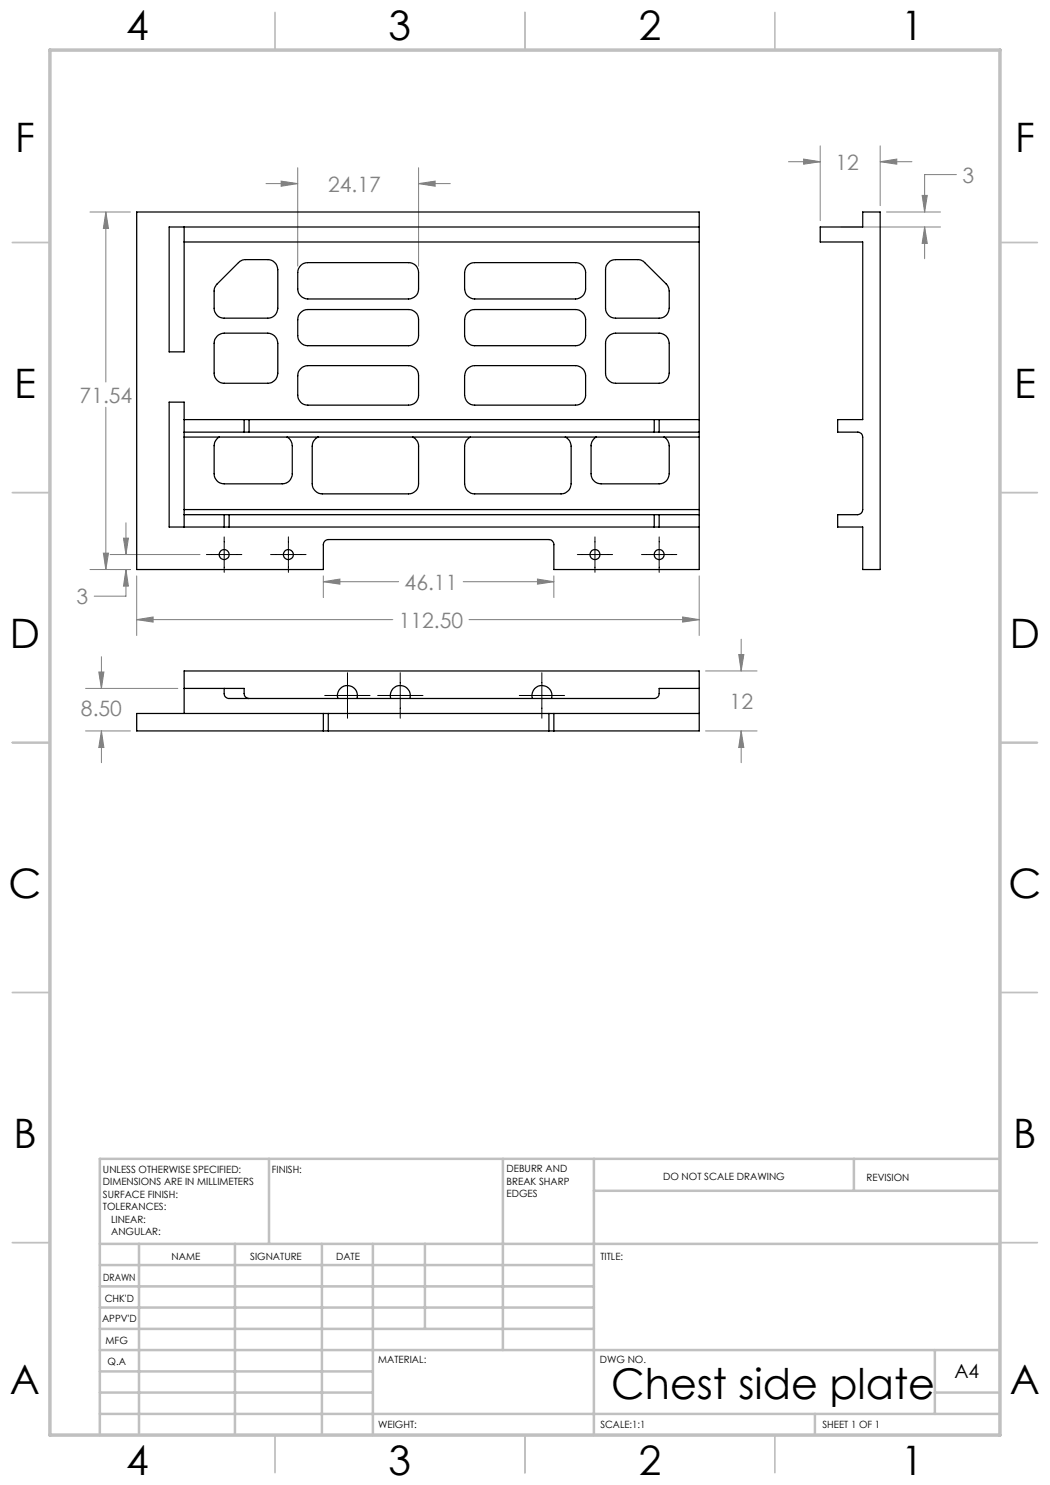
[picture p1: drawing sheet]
<svg xmlns="http://www.w3.org/2000/svg" width="210mm" height="297mm" viewBox="0 0 210 297" stroke-linecap="round" stroke-linejoin="round" font-family="sans-serif">
<g fill="none" stroke="#808080" stroke-width=".2">
<path d="M53.2 36.7h6.3M56.2 36.2l3.3 .5-3.3 .5zM59.5 33.5v19.7M83.7 36.7l3.3-.5v1zM83.7 33.5v19.7M83.7 36.7h6.4M157.7 32.3h6.3M160.7 31.8l3.3 .5-3.3 .5zM164 29.2v14.9M176 32.3l3.4-.5v1zM176 29.2v11.9M176 32.3h6.4"/>
<path d="M184.4 39.1h1.1l-.6 3.3zM191.3 34.9h-6.4v7.5M18 42.4h8.1M21.2 42.4l.5 3.3h-1zM21.2 42.4v34M168.2 45.4h19.9M177.3 42.4h10.8M184.9 45.4l.6 3.3h-1.1zM184.9 45.4v6.3M21.2 81.5v32.4M18 113.9h8.1M20.7 110.6h1l-.5 3.3z"/>
<path d="M22 110.9h18M24.7 107.6h1l-.5 3.3zM25.2 113.9l.5 3.3h-1zM25.2 113.9v5.3h-6.4M25.2 104.6v6.3M27.3 115.2v11.9M64.7 116.3l3.3-.5v1zM64.7 115.2v4.3M64.7 116.3h15M92.6 116.3h18.2M107.5 115.8l3.3 .5-3.3 .5zM110.8 115.2v4.3"/>
<path d="M139.8 115.2v11.9M17.1 137.7h18.5M19.8 134.4h1l-.5 3.3zM20.3 131.3v6.4M27.3 123.9l3.3-.5v1zM27.3 123.9h51.3M93.8 123.9h46M136.5 123.4l3.3 .5-3.3 .5zM141.1 134.2h10.3M147.7 130.9h1.1l-.6 3.3zM148.2 127.8v6.4M17.1 146.2h9"/>
<path d="M20.3 146.2l.5 3.3h-1zM20.3 146.2v6.3M141.1 146.2h10.3M148.2 146.2l.6 3.3h-1.1zM148.2 146.2v6.3"/>
</g>
<g fill="none" stroke="#000" stroke-width=".2">
<path d="M41.3 110.9h7.1M44.8 107.4v7.1M54.1 110.9h7.1M57.7 107.4v7.1M115.5 110.9h7M119 107.4v7.1M128.3 110.9h7.1M131.8 107.4v7.1M64.9 139.1h9.1M69.5 134.5v9.1M75.5 139.1h9.1M80 134.5v9.1"/>
<path d="M103.9 139.1h9M108.4 134.5v9.1"/>
</g>
<g fill="none" stroke="#c0c0c0" stroke-width=".35">
<path d="M55 2.5v7.5M105 2.5v7.5M155 2.5v7.5M2.5 48.5h7.5M200 48.5h7.5M2.5 98.5h7.5M200 98.5h7.5M2.5 148.5h7.5M200 148.5h7.5M2.5 198.5h7.5M200 198.5h7.5M2.5 248.5h7.5"/>
<path d="M200 248.5h7.5M55 287v7.5M105 287v7.5M155 287v7.5"/>
</g>
<g fill="none" stroke="#c0c0c0" stroke-width=".5">
<path d="M53.8 231.8v17M100.6 231.8v38.2M118.8 231.8v55.2M118.8 238.2h81.2M170.8 231.8v6.4M200 231.8h-180v55.2M20 248.8h180M20 257.3h98.8M20 253h98.8M27.8 248.8v38.2M47 248.8v38.2M64.4 248.8v38.2"/>
<path d="M74.6 248.8v38.2M85 248.8v17M20 265.8h98.8M20 261.5h98.8M20 278.5h54.6M20 274.3h54.6M20 270h180M187 278.5h13M187 270v12.8M20 282.8h180M163 282.8v4.2"/>
</g>
<path d="M10 10h190v277h-190z" fill="none" stroke="#c0c0c0" stroke-width=".7"/>
<path d="M27.3 123.9l3.3-.5v1zM136.5 123.4l3.3 .5-3.3 .5zM64.7 116.3l3.3-.5v1zM107.5 115.8l3.3 .5-3.3 .5zM21.2 42.4l.5 3.3h-1zM20.7 110.6h1l-.5 3.3zM24.7 107.6h1l-.5 3.3zM25.2 113.9l.5 3.3h-1zM56.2 36.2l3.3 .5-3.3 .5zM83.7 36.7l3.3-.5v1zM147.7 130.9h1.1l-.6 3.3zM148.2 146.2l.6 3.3h-1.1zM19.8 134.4h1l-.5 3.3zM20.3 146.2l.5 3.3h-1zM184.4 39.1h1.1l-.6 3.3zM184.9 45.4l.6 3.3h-1.1zM160.7 31.8l3.3 .5-3.3 .5zM176 32.3l3.4-.5v1z" fill="#808080"/>
<g fill="none" stroke="#000" stroke-width=".25">
<path d="M36.8 45.4v25h-3v-25h106M36.8 48.4h103M47.7 52.5a1.92 1.92 0 0 1 1.4-.6h4.5a2.05 2.05 0 0 1 2 2v7.8a1.99 1.99 0 0 1-2 1.9h-8.8a1.99 1.99 0 0 1-2-1.9v-3.5a1.92 1.92 0 0 1 .6-1.4zM60.1 53.1a1.91 1.91 0 0 1 1.5-.6h20.1a1.93 1.93 0 0 1 2 2v3.3a1.99 1.99 0 0 1-2 2h-20.1a2.05 2.05 0 0 1-2.1-2v-3.3a1.92 1.92 0 0 1 .6-1.4zM93.5 53.1a1.91 1.91 0 0 1 1.4-.6h20.2a1.99 1.99 0 0 1 2 2v3.3a2.05 2.05 0 0 1-2 2h-20.2a2.05 2.05 0 0 1-2-2v-3.3l.2-.7zM121.7 52.5a1.78 1.78 0 0 1 1.4-.6h4.4a1.78 1.78 0 0 1 1.4 .6l4.7 4.8 .2 .9v3.5a1.99 1.99 0 0 1-2 1.9h-8.7a1.99 1.99 0 0 1-2-1.9v-7.8a1.78 1.78 0 0 1 .6-1.4zM164 45.4h8.5v-3h3.5v71.5h-3.5v-8.5h-5v-2.5h4.1a1.02 1.02 0 0 0 .9-1v-14.5a.96 .96 0 0 0-.9-1h-4.1v-2.5h5v-35.5h-8.5zM43.4 67.2l.7-.4 .7-.2h8.8a2.05 2.05 0 0 1 2 2v6a2.05 2.05 0 0 1-2 2.1h-8.8a2.05 2.05 0 0 1-2-2.1v-6a1.78 1.78 0 0 1 .6-1.4zM60.1 62.5a1.78 1.78 0 0 1 1.5-.6h20.1a1.99 1.99 0 0 1 2 2v3.2a1.99 1.99 0 0 1-2 2h-20.1a2.05 2.05 0 0 1-2.1-2v-3.2a1.78 1.78 0 0 1 .6-1.4zM60.1 73.7l.7-.4 .8-.2h20.1a1.99 1.99 0 0 1 2 2v4a1.93 1.93 0 0 1-2 1.9h-20.1a1.99 1.99 0 0 1-2.1-1.9v-4a1.78 1.78 0 0 1 .6-1.4zM93.5 73.7l.7-.4 .7-.2h20.2a2.05 2.05 0 0 1 2 2v4a1.99 1.99 0 0 1-2 1.9h-20.2a1.99 1.99 0 0 1-2-1.9v-4l.2-.7zM93.5 62.5a1.78 1.78 0 0 1 1.4-.6h20.2a2.05 2.05 0 0 1 2 2v3.2a2.05 2.05 0 0 1-2 2h-20.2a2.05 2.05 0 0 1-2-2v-3.2l.2-.8z"/>
<path d="M121.7 67.2l.6-.4 .8-.2h8.7a2.05 2.05 0 0 1 2 2v6a2.05 2.05 0 0 1-2 2.1h-8.7a2.05 2.05 0 0 1-2-2.1v-6a1.78 1.78 0 0 1 .6-1.4zM36.8 86.4v1M36.8 86.4v-6h-3v25h11M36.8 87.4v14.5M36.8 83.9h12M36.8 86.4h12M36.8 87.4h103M43.9 87.4a2.07 2.07 0 0 0-1.1 1.7v5.7a1.99 1.99 0 0 0 2 2h11.6a1.99 1.99 0 0 0 2.1-2v-5.7a2.07 2.07 0 0 0-1.1-1.7M48.8 86.4h1M48.8 83.9h1M48.8 83.9v2.5M49.8 83.9h81"/>
<path d="M49.8 86.4h81M49.8 83.9v2.5M63.6 87.4a2.01 2.01 0 0 0-1.2 1.8v7.6a2.05 2.05 0 0 0 2.1 2h17.2a1.99 1.99 0 0 0 2-2v-7.6a2.01 2.01 0 0 0-1.2-1.8M94.1 87.4a2.01 2.01 0 0 0-1.2 1.8v7.6a2.05 2.05 0 0 0 2 2h17.3a2.05 2.05 0 0 0 2-2v-7.6a2.01 2.01 0 0 0-1.1-1.8M119.2 87.4a2.07 2.07 0 0 0-1 1.7v5.7a1.99 1.99 0 0 0 2 2h11.6a1.99 1.99 0 0 0 2-2v-5.7a2.07 2.07 0 0 0-1-1.7M130.8 86.4h1M130.8 83.9h1M130.8 83.9v2.5M131.8 83.9h8M131.8 86.4h8M131.8 83.9v2.5M139.8 86.4v1"/>
<path d="M139.8 86.4v-44h-112.5v71.5h37.4v-5a1.02 1.02 0 0 1 1-1h44.1a1.02 1.02 0 0 1 1 1v5h29v-11M139.8 87.4v14.5M36.8 101.9v1M36.8 102.9v2.5M36.8 102.9h8M36.8 101.9h103M44.8 102.9h1M44.8 105.4h1M44.8 102.9v2.5M45.8 105.4h85M45.8 102.9h85M45.8 102.9v2.5"/>
<path d="M130.8 102.9h1M130.8 105.4h1M130.8 102.9v2.5M131.8 105.4h8M131.8 102.9h8M131.8 102.9v2.5M139.8 101.9v1M36.8 137.7h12v1a.96 .96 0 0 0 1 1M44.8 137.7v1a.96 .96 0 0 0 1 1h85a.96 .96 0 0 0 1-1v-1h8M67.6 139.7a1.99 1.99 0 0 1 1.9-2.6 1.99 1.99 0 0 1 1.9 2.6M78.1 139.7a1.99 1.99 0 0 1 1.9-2.6 1.99 1.99 0 0 1 2 2.6M106.5 139.7a2.01 2.01 0 0 1 1.9-2.6 2.01 2.01 0 0 1 1.9 2.6"/>
<path d="M36.8 142.7v-8.5h103v12h-29M64.7 146.2h1M64.7 142.7h1M64.7 142.7v3.5M64.7 142.7h-37.4v3.5h37.4M65.7 146.2h44.1M65.7 142.7h44.1M65.7 142.7v3.5M109.8 146.2h1M109.8 142.7h1M109.8 142.7v3.5M110.8 142.7v3.5"/>
<path d="M110.8 142.7h29"/>
<circle cx="44.8" cy="110.9" r="1"/>
<circle cx="57.7" cy="110.9" r="1"/>
<circle cx="119" cy="110.9" r="1"/>
<circle cx="131.8" cy="110.9" r="1"/>
</g>
<text font-size="8.5" x="122.2" y="279.7">Chest side plate</text>
<g font-size="8.1">
<text x="25.2" y="8">4</text>
<text x="77.7" y="8">3</text>
<text x="127.7" y="8">2</text>
<text x="180.2" y="8">1</text>
<text x="3" y="30.4">F</text>
<text x="203" y="30.4">F</text>
<text x="2.8" y="79.6">E</text>
<text x="202.8" y="79.6">E</text>
<text x="2" y="129.6">D</text>
<text x="202" y="129.6">D</text>
<text x="1.7" y="179.6">C</text>
<text x="201.7" y="179.6">C</text>
<text x="2.7" y="229.6">B</text>
<text x="202.7" y="229.6">B</text>
<text x="2" y="278.9">A</text>
<text x="202" y="278.9">A</text>
<text x="25.2" y="295">4</text>
<text x="77.7" y="295">3</text>
<text x="127.7" y="295">2</text>
<text x="180.2" y="295">1</text>
</g>
<g font-size="4.2" fill="#808080">
<text x="167.1" y="33.9">12</text>
<text x="65.6" y="38.3">24.17</text>
<text x="192.5" y="36.5">3</text>
<text x="15.9" y="80.5">71.54</text>
<text x="80.9" y="117.9">46.11</text>
<text x="15.3" y="120.8">3</text>
<text x="79.8" y="125.5">112.50</text>
<text x="16.2" y="143.1">8.50</text>
<text x="145.9" y="141.7">12</text>
</g>
<text font-size="3.9" x="190.9" y="275.5">A4</text>
<g font-size="2">
<text x="20.6" y="234.6">UNLESS OTHERWISE SPECIFIED:</text>
<text x="20.6" y="237.1">DIMENSIONS ARE IN MILLIMETERS</text>
<text x="20.6" y="239.6">SURFACE FINISH:</text>
<text x="54.4" y="234.6">FINISH:</text>
<text x="101.3" y="234.5">DEBURR AND</text>
<text x="101.3" y="237">BREAK SHARP</text>
<text x="101.3" y="239.5">EDGES</text>
<text x="132.6" y="236">DO NOT SCALE DRAWING</text>
<text x="173.3" y="236.2">REVISION</text>
<text x="20.6" y="242.1">TOLERANCES:</text>
<text x="22.2" y="244.6">LINEAR:</text>
<text x="22.2" y="247.1">ANGULAR:</text>
<text x="34.3" y="252">NAME</text>
<text x="50" y="251.9">SIGNATURE</text>
<text x="67.2" y="251.9">DATE</text>
<text x="120.1" y="251.9">TITLE:</text>
<text x="20.6" y="256.1">DRAWN</text>
<text x="20.9" y="260.3">CHK'D</text>
<text x="20.4" y="264.4">APPV'D</text>
<text x="21.1" y="268.8">MFG</text>
<text x="21.5" y="273">Q.A</text>
<text x="75.6" y="272.5">MATERIAL:</text>
<text x="120" y="272.5">DWG NO.</text>
<text x="75.6" y="285.5">WEIGHT:</text>
<text x="120.1" y="285.6">SCALE:1:1</text>
<text x="164.5" y="285.6">SHEET 1 OF 1</text>
</g>
</svg>
